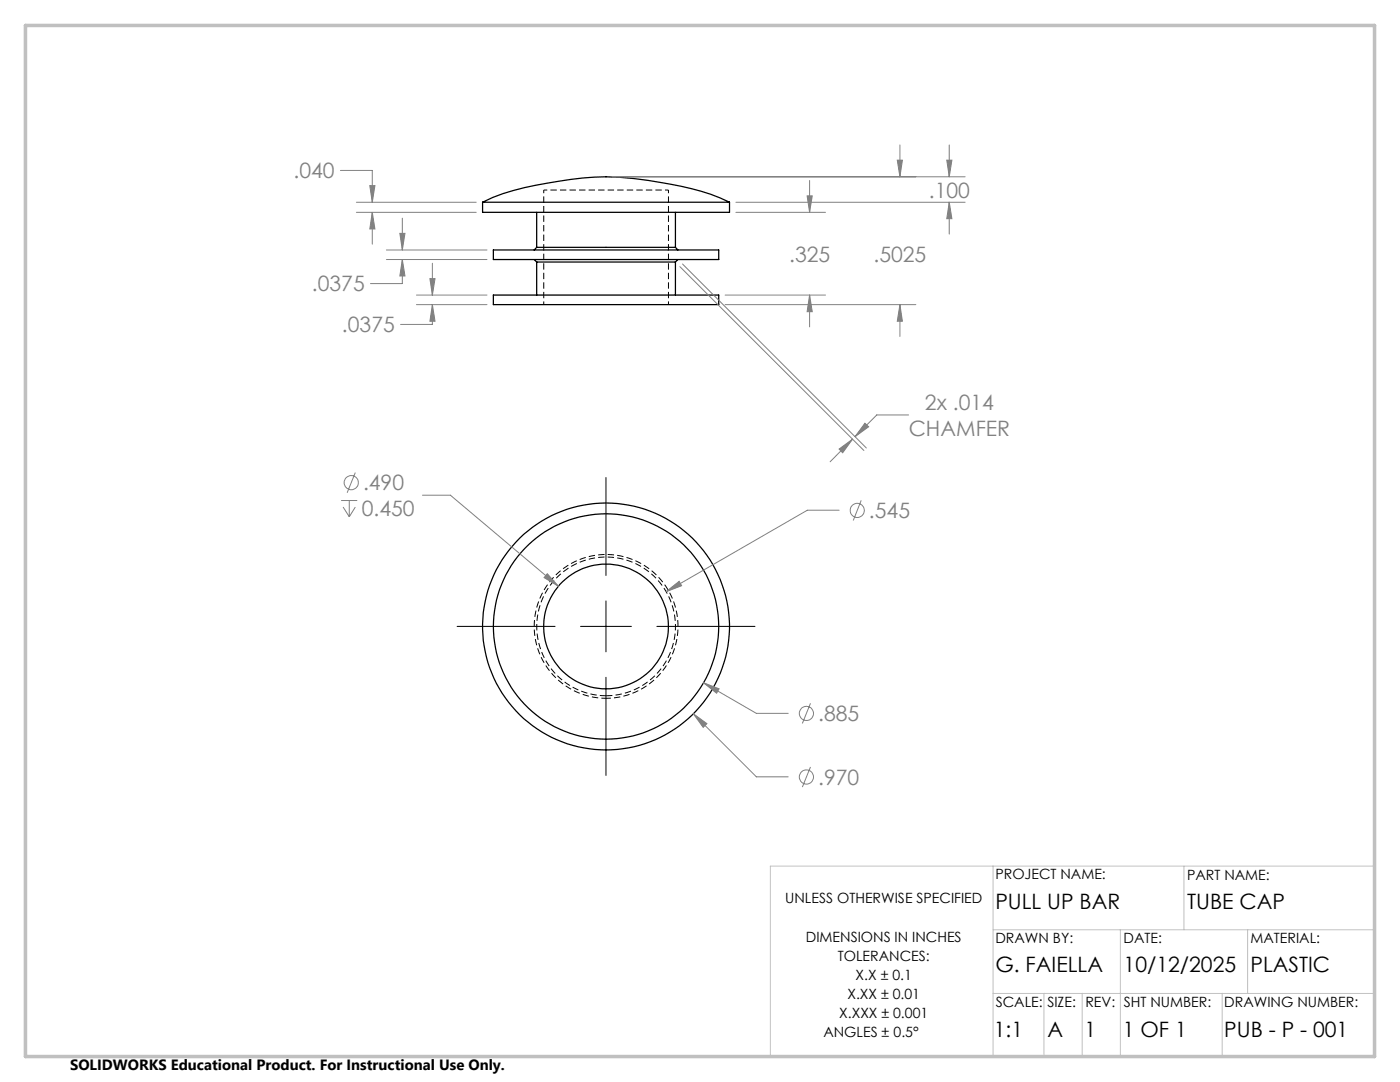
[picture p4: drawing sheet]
<svg xmlns="http://www.w3.org/2000/svg" width="279mm" height="216mm" viewBox="0 0 279 216" stroke-linecap="round" stroke-linejoin="round" font-family="sans-serif">
<path d="M108.5 37.9v22.9M133.4 37.9h-24.9M133.4 60.8v-22.9" fill="none" stroke="#000" stroke-width=".2" stroke-dasharray="1.3 .6" stroke-dashoffset=".6" stroke-linecap="butt"/>
<g fill="none" stroke="#000" stroke-width=".25">
<path d="M96.3 40.4a48.6 48.6 0 0 1 15.2-4.2 51.9 51.9 0 0 1 20.5 .2l4 .8a40.6 40.6 0 0 1 9.6 3.2M96.3 40.4h49.3M96.3 40.4v2h49.3v-2M98.5 49.9h44.9v1.9h-44.9zM98.5 58.9h44.9v1.9h-44.9zM106.6 51.8l.5 .5M107.1 49.4h27.7M107.1 52.3h27.7M107.1 49.4l-.5 .5M107.1 42.4v7M107.1 52.3v6.6M134.8 49.4l.5 .5"/>
<path d="M134.8 42.4v7M134.8 52.3v6.6M135.3 51.8l-.5 .5"/>
<circle cx="120.9" cy="125" r="24.6"/>
<circle cx="120.9" cy="125" r="22.5"/>
<circle cx="121" cy="125" r="12.4"/>
</g>
<path d="M121 138.8a13.8 13.8 0 0 0 12.1-20.5 13.8 13.8 0 0 0-23.8-.7 13.8 13.8 0 0 0 10.8 21.2h.9" fill="none" stroke="#000" stroke-width=".2" stroke-dasharray="1.3 .6" stroke-linecap="butt"/>
<path d="M121 139.3a14.4 14.4 0 0 1-12.6-21.2 14.4 14.4 0 0 1 24.7-.8 14.4 14.4 0 0 1-11.3 22h-.8" fill="none" stroke="#000" stroke-width=".2" stroke-dasharray="1.3 .6" stroke-dashoffset=".3" stroke-linecap="butt"/>
<g fill="none" stroke="#808080" stroke-width=".2">
<path d="M67.9 34h6.4v6.4M73.8 37h1l-.5 3.4zM122.2 35.3h70.4M161.1 39.1h1l-.5 3.3zM161.6 36v6.4M179.1 32h1l-.5 3.3zM179.6 28.9v6.4M188.9 32h1.1l-.6 3.3zM189.4 28.9v6.4M71.1 40.4h23.9M71.1 42.4h23.9M74.3 42.4l.5 3.3h-1z"/>
<path d="M74.3 42.4v6.3M77.1 49.9h20.1M77.1 51.8h20.1M79.8 46.6h1l-.5 3.3zM80.3 51.8l.5 3.3h-1zM80.3 51.8v4.8h-6.4M80.3 43.5v6.4M83.1 58.9h14.1M85.8 55.6h1l-.5 3.3zM86.3 52.5v6.4M135.7 53.2l36.7 36.7M136.2 52.7l36.7 36.7"/>
<path d="M144.7 58.9h20M146.9 40.4h45.7M146.9 42.4h17.8M161.6 58.9l.5 3.3h-1zM161.6 58.9v6.3M189.4 40.4l.6 3.2h-1.1zM189.4 40.4v6.3M83.1 60.8h14.1M86.3 60.8l.5 3.3h-1zM86.3 60.8v3.9h-6.4M144.7 60.8h38.1M179.6 60.8l.5 3.3h-1z"/>
<path d="M179.6 60.8v6.3M68.1 99.9h3.2M69.7 99.9v3.2M70.9 94.3l-1.6 4M84.3 98.8h5.6l21.5 18.2M167.5 89.6l2.6-2-1.9 2.7zM170.1 87.6l-4.4 4.5M171.9 99.8l-1.6 4.1M172.6 84.5l.8 .7-2.8 1.9zM181.3 82.8h-6.3l-4.4 4.3M68.5 101.2l1.2 1.9M70.9 101.2l-1.2 1.9"/>
<path d="M109.2 114.5l2.2 2.5-2.8-1.7zM132.9 118.1l2.6-2.1 .5 .9zM167.5 101.8h-6.4l-28.2 16.3M140.4 136.2l3.1 1.2-.5 .9zM140.4 136.2l10.6 6.1h6.3M138.4 142.4l2.7 2-.8 .7zM138.4 142.4l12.6 12.6h6.3M161.7 140.3l-1.6 4.1M161.7 153l-1.6 4.1"/>
<circle cx="70.1" cy="96.3" r="1.41"/>
<circle cx="171.1" cy="101.9" r="1.41"/>
<circle cx="160.9" cy="155" r="1.42"/>
<circle cx="160.9" cy="142.4" r="1.41"/>
</g>
<path d="M120.9 95.3v19.5M120.9 119.9v10.2M91.2 125h19.6M115.9 125h10.1M120.9 135.1v19.6M131.1 125h19.6" fill="none" stroke="#000" stroke-width=".2"/>
<path d="M198.2 172.8v38.1M236.3 172.8v12.7M274.4 172.8h-120.7v38.1M198.2 185.5h76.2M198.2 198.2h76.2M208.4 198.2v12.7M216 198.2v12.7M223.6 185.5v25.4M243.9 198.2v12.7M249 185.5v12.7" fill="none" stroke="#c0c0c0" stroke-width=".2"/>
<path d="M5.1 5.1h269.2v205.7h-269.2z" fill="none" stroke="#c0c0c0" stroke-width=".7"/>
<path d="M189.4 40.4l.6 3.2h-1.1zM188.9 32h1.1l-.6 3.3zM74.3 42.4l.5 3.3h-1zM73.8 37h1l-.5 3.4zM79.8 46.6h1l-.5 3.3zM80.3 51.8l.5 3.3h-1zM85.8 55.6h1l-.5 3.3zM86.3 60.8l.5 3.3h-1zM179.6 60.8l.5 3.3h-1zM179.1 32h1l-.5 3.3zM161.6 58.9l.5 3.3h-1zM161.1 39.1h1l-.5 3.3zM167.5 89.6l2.6-2-1.9 2.7zM172.6 84.5l.8 .7-2.8 1.9zM109.2 114.5l-.6 .8 2.8 1.7zM140.4 136.2l2.6 2.1 .5-.9zM138.4 142.4l1.9 2.7 .8-.7zM132.9 118.1l3.1-1.2-.5-.9z" fill="#808080"/>
<g font-size="4.2" fill="#808080">
<text x="58.6" y="35.6">.040</text>
<text x="185.4" y="39.4">.100</text>
<text x="157.5" y="52.3">.325</text>
<text x="174.3" y="52.3">.5025</text>
<text x="62.2" y="58.2">.0375</text>
<text x="68.2" y="66.3">.0375</text>
<text x="184.6" y="81.9">2x .014</text>
<text x="181.4" y="86.9">CHAMFER</text>
<text x="72.4" y="97.8">.490</text>
<text x="72.2" y="102.9">0.450</text>
<text x="173.4" y="103.4">.545</text>
<text x="163.3" y="143.9">.885</text>
<text x="163.3" y="156.6">.970</text>
</g>
<g font-size="4.2">
<text x="198.7" y="181.5">PULL UP BAR</text>
<text x="236.9" y="181.5">TUBE CAP</text>
<text x="198.7" y="194">G. FAIELLA</text>
<text x="224.2" y="194">10/12/2025</text>
<text x="249.6" y="194">PLASTIC</text>
<text x="198.3" y="207">1:1</text>
<text x="209.1" y="207">A</text>
<text x="216.4" y="207">1</text>
<text x="224.1" y="207">1 OF 1</text>
<text x="244.3" y="207">PUB - P - 001</text>
</g>
<text font-size="3" x="14" y="213.5">SOLIDWORKS Educational Product. For Instructional Use Only.</text>
<g font-size="2.8">
<text x="198.7" y="175.4">PROJECT NAME:</text>
<text x="236.9" y="175.6">PART NAME:</text>
<text x="156.7" y="180.2">UNLESS OTHERWISE SPECIFIED</text>
<text x="160.8" y="187.9">DIMENSIONS IN INCHES</text>
<text x="167.2" y="191.7">TOLERANCES:</text>
<text x="198.7" y="188.2">DRAWN BY:</text>
<text x="224.2" y="188.2">DATE:</text>
<text x="249.6" y="188.2">MATERIAL:</text>
<text x="170.8" y="195.5">X.X ± 0.1</text>
<text x="167.5" y="203.2">X.XXX ± 0.001</text>
<text x="169.1" y="199.3">X.XX ± 0.01</text>
<text x="198.7" y="200.9">SCALE:</text>
<text x="209" y="200.9">SIZE:</text>
<text x="216.6" y="200.9">REV:</text>
<text x="224.3" y="200.9">SHT NUMBER:</text>
<text x="244.3" y="200.9">DRAWING NUMBER:</text>
<text x="164.3" y="207">ANGLES ± 0.5°</text>
</g>
</svg>
